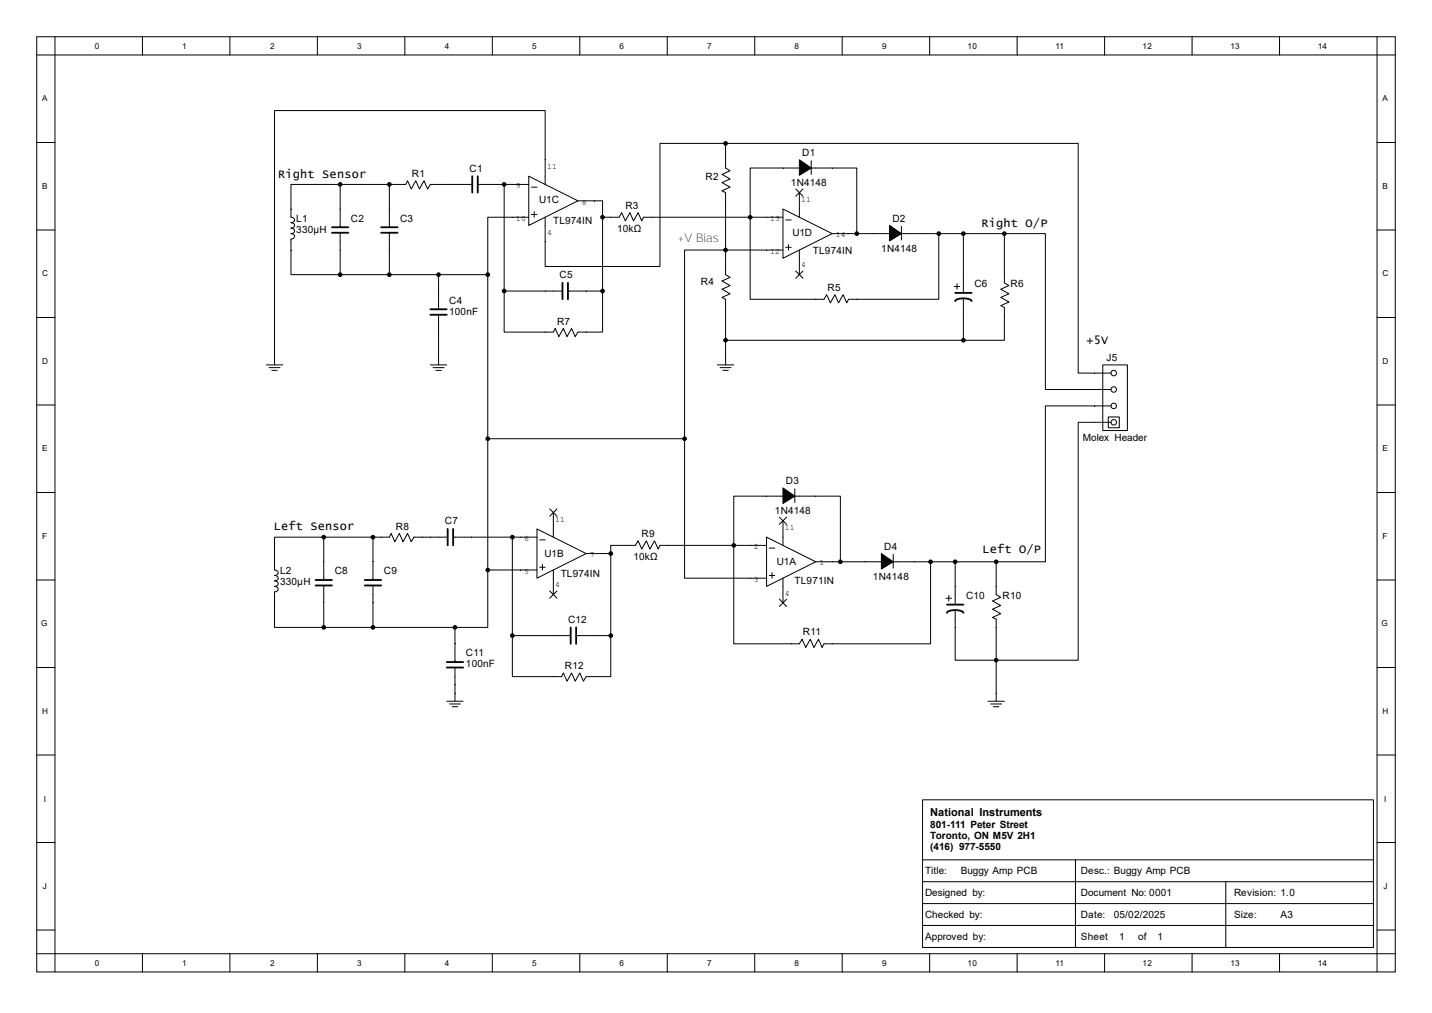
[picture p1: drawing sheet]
<svg xmlns="http://www.w3.org/2000/svg" width="297mm" height="210mm" viewBox="0 0 297 210" stroke-linecap="round" stroke-linejoin="round" font-family="sans-serif">
<g fill="none" stroke="#000" stroke-width=".21">
<path d="M7.6 7.6h281.8v193.9h-281.8zM7.6 11.4h281.8M11.4 7.6v193.9M29.5 7.6v3.8M47.7 7.6v3.8M65.8 7.6v3.8M84 7.6v3.8M102.1 7.6v3.8M120.3 7.6v3.8M138.4 7.6v3.8M156.5 7.6v3.8M174.7 7.6v3.8"/>
<path d="M192.8 7.6v3.8M211 7.6v3.8M229.1 7.6v3.8M247.2 7.6v3.8M265.4 7.6v3.8M285.6 7.6v193.9M7.6 29.5h3.8M70.6 38.2h13.6l.3-.7 .8 1.7 .9-1.7 .8 1.7 .9-1.7 .8 1.7 .6-1h8.7M70.6 38.2h-10.3v6.8a.59 .59 0 0 1 .8 .6 .59 .59 0 0 1-.8 .6 .59 .59 0 0 1 .8 .5 .59 .59 0 0 1-.8 .6 .59 .59 0 0 1 .8 .6 .59 .59 0 0 1-.8 .5 .59 .59 0 0 1 .8 .6 .59 .59 0 0 1-.8 .6v7.3h10.3M70.6 38.2v8.9M80.8 38.2v8.9M99.1 38.2h10.6"/>
<path d="M104.6 38.2v22.1M109.7 36.5l10.2 5.1-10.2 5.1zM110.2 38.8h1.2M113.1 38.2v-15.3h-56.2v52.7M150.5 29.7v5.1l.9 .6-1.7 .8 1.7 .9-1.7 .8 1.7 .9-1.7 .8 .8 .3v17l.9 .6-1.7 .8 1.7 .9-1.7 .8 1.7 .9-1.7 .8 .8 .3v13.6M150.5 29.7h73.1v47.7h6.8M150.5 29.7h-13.6v25.5h-23.8v-10.2M165 39.2l1.6 1.5M165.8 39.9v5.1M166.6 39.2l-1.6 1.5M168.3 33.3v2.9M285.6 29.5h3.8"/>
<path d="M7.6 47.7h3.8M70.6 48.2v8.7M70.6 56.9h30.6M80.8 48.2v8.7M91 56.9v7.2M101.2 56.9v61.3M109.7 45h-8.5v11.9M110.2 44.5h1.2M110.8 43.9v1.1M119.9 41.6h5.1v3.4M125 45h3.4l.5-.9 .8 1.7 .9-1.7 .8 1.7 .9-1.7 .8 1.7 .4-.8h28.9M125 45v15.3"/>
<path d="M162.4 43.3l10.2 5.1-10.2 5.1zM162.4 51.8h-20.4v39.2M163 45.6h1.1M163 51.3h1.1M163.5 50.7v1.1M165 56.2l1.6 1.5M165.8 51.8v5.1M166.6 56.2l-1.6 1.5M172.6 48.4h35.7M177.7 48.4v-13.6h-22.1v27.2h15.3l.6-.9 .7 1.7 1-1.7 .7 1.7 1-1.7 .7 1.7 .4-.8h18.7v-13.6M187 46.9v2.9M197.9 59.4h1.2"/>
<path d="M198.5 58.8v1.2M199.8 48.4v12.3M208.3 48.4v10.2l1 .6-1.7 .8 1.7 .9-1.7 .8 1.7 .9-1.7 .8 .7 .3v6.8h-8.5M208.3 48.4h8.5v32.4h13.6M285.6 47.7h3.8M7.6 65.8h3.8M55.2 75.6h3.4M55.8 76.2h2.3M56.4 76.8h1.1M89.3 75.6h3.4M89.8 76.2h2.3M90.4 76.8h1.1"/>
<path d="M91 65.3v10.3M104.6 60.3v8.5h10.2l.3-.7 .8 1.7 1-1.7 .7 1.7 1-1.7 .7 1.7 .6-1h5.1v-8.5M104.6 60.3h12.1M117.8 60.3h7.2M148.8 75.6h3.4M149.4 76.2h2.2M149.9 76.8h1.2M150.5 70.5h49.3M199.8 61.9v8.6M228.7 75.6h5.1v13.7h-5.1zM285.6 65.8h3.8M7.6 84h3.8"/>
<path d="M101.2 91h40.8M142 91v28.9h17M229.9 86.4h2.3v2.3h-2.3zM230.4 87.6h-6.8v49.3h-25.5v-10.4M230.4 84.2h-13.6v32.3h-10.2M285.6 84h3.8M7.6 102.1h3.8M67.1 111.4h13.7l.3-.8 .8 1.7 .9-1.7 .8 1.7 .9-1.7 .8 1.7 .6-.9h7M67.1 111.4h-10.2v6.8a.59 .59 0 0 1 .8 .5 .59 .59 0 0 1-.8 .6 .59 .59 0 0 1 .8 .6 .59 .59 0 0 1-.8 .5 .59 .59 0 0 1 .8 .6 .59 .59 0 0 1-.8 .6 .59 .59 0 0 1 .8 .5 .59 .59 0 0 1-.8 .6v7.4h10.2M67.1 111.4v8.8M77.4 111.4v8.8M94 111.4h17.4"/>
<path d="M101.2 118.2v11.9h-6.8M101.2 118.2h10.2M106.3 111.4v20.4M111.4 109.7l10.2 5.1-10.2 5.1zM111.9 111.9h1.2M111.9 117.6h1.2M112.5 117v1.2M114 105.5l1.5 1.5M114.8 106.3v5.1M114.8 118.2v5.1M115.5 105.5l-1.5 1.5M121.6 114.8h5.1"/>
<path d="M126.7 114.8v17M159 111.4l10.2 5.1-10.2 5.1zM159 113.1h-22.1l-.4 .7-.8-1.7-.9 1.7-.8-1.7-.9 1.7-.8-1.7-.5 1h-5.1v1.7M159.6 113.6h1.1M159.6 119.3h1.1M160.1 118.7v1.2M161.6 107.2l1.6 1.5M162.4 108v5.1M162.4 119.9v5.1M163.2 107.2l-1.6 1.5M164.9 101.4v2.8M169.2 116.5h37.4"/>
<path d="M174.3 116.5v-13.6h-22.1v30.6h13.6l.6-1 .7 1.7 1-1.7 .7 1.7 1-1.7 .7 1.7 .4-.7h22.1v-17M185.3 115v2.8M198.1 116.5v8.9M206.6 116.5v6.8l1 .5-1.7 .8 1.7 .9-1.7 .8 1.7 .9-1.7 .8 .7 .4v17M285.6 102.1h3.8M7.6 120.2h3.8M7.6 138.4h3.8M67.1 121.4v8.7M67.1 130.1h27.3M77.4 121.4v8.7M94.4 130.1v7.2M94.4 138.4v7"/>
<path d="M106.3 131.8v8.5h10.2l.4-.8 .7 1.7 1-1.7 .7 1.7 1-1.7 .7 1.7 .6-.9h5.1v-8.5M106.3 131.8h12.1M114 122.5l1.5 1.5M115.5 122.5l-1.5 1.5M119.5 131.8h7.2M161.6 124.2l1.6 1.5M163.2 124.2l-1.6 1.5M196.2 124h1.2M196.8 123.5v1.1M285.6 120.2h3.8M285.6 138.4h3.8M7.6 156.5h3.8"/>
<path d="M92.7 145.4h3.4M93.2 145.9h2.3M93.8 146.5h1.1M204.9 145.4h3.4M205.5 145.9h2.3M206 146.5h1.2M285.6 156.5h3.8M7.6 174.7h3.8M191.3 178.3h93.6M191.3 165.8h93.6v30.6h-93.6zM223.1 178.3v18.1M285.6 174.7h3.8"/>
<path d="M7.6 192.8h3.8M7.6 197.7h281.8M29.5 197.7v3.8M47.7 197.7v3.8M65.8 197.7v3.8M84 197.7v3.8M102.1 197.7v3.8M120.3 197.7v3.8M138.4 197.7v3.8M156.5 197.7v3.8M174.7 197.7v3.8M191.3 182.8h93.6"/>
<path d="M191.3 187.3h93.6M191.3 191.9h93.6M192.8 197.7v3.8M211 197.7v3.8M229.1 197.7v3.8M247.2 197.7v3.8M254.2 182.8v13.6M265.4 197.7v3.8M285.6 192.8h3.8"/>
<circle cx="231" cy="77.4" r=".57"/>
<circle cx="231" cy="80.8" r=".57"/>
<circle cx="231" cy="84.2" r=".57"/>
<circle cx="231" cy="87.6" r=".57"/>
</g>
<g fill="none" stroke="#000" stroke-width=".38">
<path d="M98 36.5v3.4M99.1 36.5v3.4M68.8 47.1h3.5M68.8 48.2h3.5M79.1 47.1h3.4M79.1 48.2h3.4M116.7 58.6v3.4M117.8 58.6v3.4M89.3 64.1h3.4M89.3 65.3h3.4M198.1 62.4a2.95 2.95 0 0 1 3.3-.2l.1 .2M198.1 60.7h3.4"/>
<path d="M92.9 109.7v3.4M94 109.7v3.4M65.4 120.2h3.4M65.4 121.4h3.4M75.7 120.2h3.4M75.7 121.4h3.4M92.7 137.3h3.4M92.7 138.4h3.4M118.4 130.1v3.4M119.5 130.1v3.4M196.4 127.1a2.95 2.95 0 0 1 3.3-.2l.1 .2M196.4 125.4h3.4"/>
</g>
<g fill="#000" stroke="#000" stroke-width=".21">
<path d="M165.8 33.1l2.5 1.7-2.5 1.5zM184.5 46.7l2.5 1.7-2.5 1.6zM162.4 101.2l2.5 1.7-2.5 1.5zM182.8 114.8l2.5 1.7-2.5 1.5z"/>
<circle cx="70.6" cy="38.2" r=".38"/>
<circle cx="80.8" cy="38.2" r=".38"/>
<circle cx="104.6" cy="38.2" r=".38"/>
<circle cx="150.5" cy="29.7" r=".38"/>
<circle cx="70.6" cy="56.9" r=".38"/>
<circle cx="80.8" cy="56.9" r=".38"/>
<circle cx="91" cy="56.9" r=".38"/>
<circle cx="101.2" cy="56.9" r=".38"/>
<circle cx="125" cy="45" r=".38"/>
<circle cx="150.5" cy="51.8" r=".38"/>
<circle cx="155.6" cy="45" r=".38"/>
<circle cx="177.7" cy="48.4" r=".38"/>
<circle cx="194.7" cy="48.4" r=".38"/>
<circle cx="199.8" cy="48.4" r=".38"/>
<circle cx="208.3" cy="48.4" r=".38"/>
<circle cx="104.6" cy="60.3" r=".38"/>
<circle cx="125" cy="60.3" r=".38"/>
<circle cx="150.5" cy="70.5" r=".38"/>
<circle cx="199.8" cy="70.5" r=".38"/>
<circle cx="101.2" cy="91" r=".38"/>
<circle cx="142" cy="91" r=".38"/>
<circle cx="67.1" cy="111.4" r=".38"/>
<circle cx="77.4" cy="111.4" r=".38"/>
<circle cx="101.2" cy="118.2" r=".38"/>
<circle cx="106.3" cy="111.4" r=".38"/>
<circle cx="126.7" cy="114.8" r=".38"/>
<circle cx="152.2" cy="113.1" r=".38"/>
<circle cx="174.3" cy="116.5" r=".38"/>
<circle cx="193" cy="116.5" r=".38"/>
<circle cx="198.1" cy="116.5" r=".38"/>
<circle cx="206.6" cy="116.5" r=".38"/>
<circle cx="67.1" cy="130.1" r=".38"/>
<circle cx="77.4" cy="130.1" r=".38"/>
<circle cx="94.4" cy="130.1" r=".38"/>
<circle cx="106.3" cy="131.8" r=".38"/>
<circle cx="126.7" cy="131.8" r=".38"/>
<circle cx="206.6" cy="136.9" r=".38"/>
</g>
<g font-size="2.5">
<text x="57.7" y="37">Right Sensor</text>
<text x="203.6" y="47.2">Right O/P</text>
<text x="140.5" y="50.2">+V Bias</text>
<text x="225.3" y="71.3">+5V</text>
<text x="56.8" y="109.9">Left Sensor</text>
<text x="203.8" y="114.6">Left O/P</text>
</g>
<text font-size="2.3" x="193" y="169.2">National Instruments</text>
<g font-size="2.1">
<text x="97.4" y="35.6">C1</text>
<text x="166.4" y="32.3">D1</text>
<text x="85.4" y="36.7">R1</text>
<text x="146.3" y="37.3">R2</text>
<text x="164" y="38.6">1N4148</text>
<text x="61.4" y="46">L1</text>
<text x="72.8" y="46">C2</text>
<text x="83" y="46">C3</text>
<text x="111.8" y="42.2">U1C</text>
<text x="114.7" y="46.5">TL974IN</text>
<text x="129.7" y="43.3">R3</text>
<text x="185.1" y="46">D2</text>
<text x="61.4" y="48.2">330µH</text>
<text x="128" y="48">10kΩ</text>
<text x="164.3" y="49">U1D</text>
<text x="168.6" y="52.6">TL974IN</text>
<text x="182.8" y="52.2">1N4148</text>
<text x="116.1" y="57.7">C5</text>
<text x="145.4" y="59">R4</text>
<text x="202.1" y="59.6">C6</text>
<text x="209.6" y="59.6">R6</text>
<text x="93.2" y="62.9">C4</text>
<text x="93.2" y="65.2">100nF</text>
<text x="171.7" y="60.3">R5</text>
<text x="115.5" y="67.3">R7</text>
<text x="229.5" y="74.9">J5</text>
<text x="224.6" y="91.5">Molex Header</text>
<text x="163" y="100.4">D3</text>
<text x="160.7" y="106.6">1N4148</text>
<text x="82.1" y="109.8">R8</text>
<text x="92.3" y="108.7">C7</text>
<text x="133.1" y="111.3">R9</text>
<text x="58.1" y="119.1">L2</text>
<text x="69.4" y="119.1">C8</text>
<text x="79.6" y="119.1">C9</text>
<text x="112.9" y="115.5">U1B</text>
<text x="116.3" y="119.6">TL974IN</text>
<text x="131.4" y="116.1">10kΩ</text>
<text x="161.1" y="117.2">U1A</text>
<text x="183.4" y="114">D4</text>
<text x="58.1" y="121.4">330µH</text>
<text x="164.8" y="121">TL971IN</text>
<text x="181.1" y="120.2">1N4148</text>
<text x="200.4" y="124.2">C10</text>
<text x="207.9" y="124.2">R10</text>
<text x="117.8" y="129.1">C12</text>
<text x="166.5" y="131.7">R11</text>
<text x="96.6" y="136.1">C11</text>
<text x="96.6" y="138.3">100nF</text>
<text x="117.2" y="138.7">R12</text>
<text x="193" y="171.6">801-111 Peter Street</text>
<text x="193" y="173.9">Toronto, ON M5V 2H1</text>
<text x="193" y="176.1">(416) 977-5550</text>
<text x="191.9" y="181.3">Title:</text>
<text x="191.9" y="185.8">Designed by:</text>
<text x="199.3" y="181.3">Buggy Amp PCB</text>
<text x="224.2" y="181.3">Desc.: Buggy Amp PCB</text>
<text x="224.2" y="185.8">Document No: 0001</text>
<text x="255.9" y="185.8">Revision: 1.0</text>
<text x="191.9" y="190.3">Checked by:</text>
<text x="224.2" y="190.3">Date:</text>
<text x="231" y="190.3">05/02/2025</text>
<text x="255.9" y="190.3">Size:</text>
<text x="265.6" y="190.3">A3</text>
<text x="191.9" y="194.9">Approved by:</text>
<text x="224.2" y="194.9">Sheet</text>
<text x="232.1" y="194.9">1</text>
<text x="236" y="194.9">of</text>
<text x="240.1" y="194.9">1</text>
</g>
<g font-size="1.7">
<text x="19.7" y="10.1">0</text>
<text x="37.8" y="10.1">1</text>
<text x="56" y="10.1">2</text>
<text x="74.1" y="10.1">3</text>
<text x="92.3" y="10.1">4</text>
<text x="110.4" y="10.1">5</text>
<text x="128.5" y="10.1">6</text>
<text x="146.7" y="10.1">7</text>
<text x="164.8" y="10.1">8</text>
<text x="183" y="10.1">9</text>
<text x="200.7" y="10.1">10</text>
<text x="218.9" y="10.1">11</text>
<text x="237" y="10.1">12</text>
<text x="255.2" y="10.1">13</text>
<text x="273.3" y="10.1">14</text>
<text x="8.7" y="21">A</text>
<text x="286.7" y="21">A</text>
<text x="113.5" y="35.1">11</text>
<text x="8.7" y="39.2">B</text>
<text x="107" y="39">9</text>
<text x="166.2" y="41.8">11</text>
<text x="286.7" y="39.2">B</text>
<text x="107" y="45.8">10</text>
<text x="120.6" y="42.4">8</text>
<text x="159.8" y="45.8">13</text>
<text x="113.5" y="48.6">4</text>
<text x="159.8" y="52.6">12</text>
<text x="173.4" y="49.2">14</text>
<text x="8.7" y="57.3">C</text>
<text x="166.2" y="55.5">4</text>
<text x="286.7" y="57.3">C</text>
<text x="8.7" y="75.5">D</text>
<text x="286.7" y="75.5">D</text>
<text x="8.7" y="93.6">E</text>
<text x="286.7" y="93.6">E</text>
<text x="8.7" y="111.8">F</text>
<text x="108.7" y="112.1">6</text>
<text x="115.1" y="108.2">11</text>
<text x="156.3" y="113.8">2</text>
<text x="162.8" y="109.9">11</text>
<text x="286.7" y="111.8">F</text>
<text x="108.7" y="119">5</text>
<text x="122.3" y="115.5">7</text>
<text x="170" y="117.2">1</text>
<text x="115.1" y="121.8">4</text>
<text x="156.3" y="120.6">3</text>
<text x="162.8" y="123.5">4</text>
<text x="8.5" y="129.9">G</text>
<text x="286.5" y="129.9">G</text>
<text x="8.7" y="148">H</text>
<text x="286.7" y="148">H</text>
<text x="9.1" y="166.2">I</text>
<text x="287.1" y="166.2">I</text>
<text x="8.9" y="184.3">J</text>
<text x="286.9" y="184.3">J</text>
<text x="19.7" y="200.2">0</text>
<text x="37.8" y="200.2">1</text>
<text x="56" y="200.2">2</text>
<text x="74.1" y="200.2">3</text>
<text x="92.3" y="200.2">4</text>
<text x="110.4" y="200.2">5</text>
<text x="128.5" y="200.2">6</text>
<text x="146.7" y="200.2">7</text>
<text x="164.8" y="200.2">8</text>
<text x="183" y="200.2">9</text>
<text x="200.7" y="200.2">10</text>
<text x="218.9" y="200.2">11</text>
<text x="237" y="200.2">12</text>
<text x="255.2" y="200.2">13</text>
<text x="273.3" y="200.2">14</text>
</g>
</svg>
